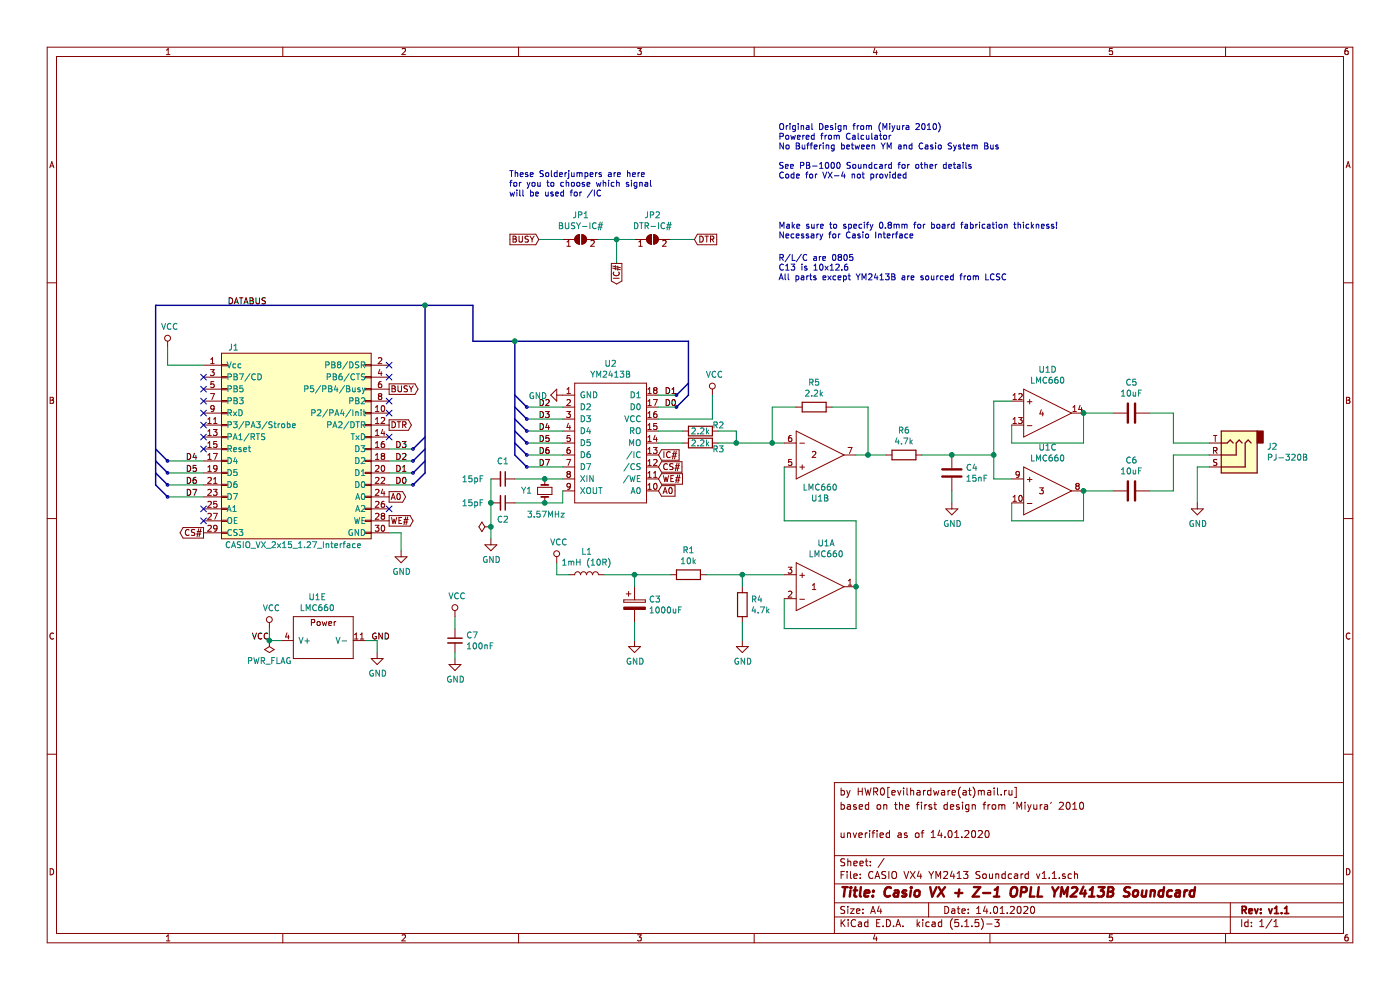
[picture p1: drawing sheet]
EESchema Schematic File Version 4
EELAYER 30 0
EELAYER END
$Descr A4 11693 8268
encoding utf-8
Sheet 1 1
Title "Casio VX + Z-1 OPLL YM2413B Soundcard"
Date "14.01.2020"
Rev "v1.1"
Comp ""
Comment1 "unverified as of 14.01.2020"
Comment2 ""
Comment3 "based on the first design from 'Miyura' 2010"
Comment4 "by HWR0[evilhardware(at)mail.ru]"
$EndDescr
$Comp
L hwreverse:YM2413B U2
U 1 1
P 5100 3900
F 0 "U2" H 5100 4765 50  0000 C CNN
F 1 "YM2413B" H 5100 4674 50  0000 C CNN
F 2 "Package_DIP:DIP-18_W7.62mm" H 5100 3450 50  0001 C CNN
F 3 "" H 5100 3900 50  0001 C CNN
	1    5100 3900
	1    0    0    -1  
$EndComp
$Comp
L Device:L L1
U 1 1
P 4900 4800
F 0 "L1" V 5090 4800 50  0000 C CNN
F 1 "1mH (10R)" V 4999 4800 50  0000 C CNN
F 2 "Inductor_SMD:L_0805_2012Metric_Pad1.15x1.40mm_HandSolder" H 4900 4800 50  0001 C CNN
F 3 "~" H 4900 4800 50  0001 C CNN
	1    4900 4800
	0    -1   -1   0   
$EndComp
$Comp
L Device:R R4
U 1 1
P 6200 5050
F 0 "R4" H 6270 5096 50  0000 L CNN
F 1 "4.7k" H 6270 5005 50  0000 L CNN
F 2 "Resistor_SMD:R_0805_2012Metric_Pad1.15x1.40mm_HandSolder" V 6130 5050 50  0001 C CNN
F 3 "~" H 6200 5050 50  0001 C CNN
	1    6200 5050
	1    0    0    -1  
$EndComp
$Comp
L Device:R R1
U 1 1
P 5750 4800
F 0 "R1" V 5543 4800 50  0000 C CNN
F 1 "10k" V 5634 4800 50  0000 C CNN
F 2 "Resistor_SMD:R_0805_2012Metric_Pad1.15x1.40mm_HandSolder" V 5680 4800 50  0001 C CNN
F 3 "~" H 5750 4800 50  0001 C CNN
	1    5750 4800
	0    1    1    0   
$EndComp
$Comp
L Device:R R2
U 1 1
P 5850 3600
F 0 "R2" V 5800 3750 50  0000 C CNN
F 1 "2.2k" V 5850 3600 50  0000 C CNN
F 2 "Resistor_SMD:R_0805_2012Metric_Pad1.15x1.40mm_HandSolder" V 5780 3600 50  0001 C CNN
F 3 "~" H 5850 3600 50  0001 C CNN
	1    5850 3600
	0    1    1    0   
$EndComp
$Comp
L Device:R R3
U 1 1
P 5850 3700
F 0 "R3" V 5900 3850 50  0000 C CNN
F 1 "2.2k" V 5850 3700 50  0000 C CNN
F 2 "Resistor_SMD:R_0805_2012Metric_Pad1.15x1.40mm_HandSolder" V 5780 3700 50  0001 C CNN
F 3 "~" H 5850 3700 50  0001 C CNN
	1    5850 3700
	0    1    1    0   
$EndComp
$Comp
L Device:R R5
U 1 1
P 6800 3400
F 0 "R5" V 6593 3400 50  0000 C CNN
F 1 "2.2k" V 6684 3400 50  0000 C CNN
F 2 "Resistor_SMD:R_0805_2012Metric_Pad1.15x1.40mm_HandSolder" V 6730 3400 50  0001 C CNN
F 3 "~" H 6800 3400 50  0001 C CNN
	1    6800 3400
	0    1    1    0   
$EndComp
$Comp
L Device:R R6
U 1 1
P 7550 3800
F 0 "R6" V 7343 3800 50  0000 C CNN
F 1 "4.7k" V 7434 3800 50  0000 C CNN
F 2 "Resistor_SMD:R_0805_2012Metric_Pad1.15x1.40mm_HandSolder" V 7480 3800 50  0001 C CNN
F 3 "~" H 7550 3800 50  0001 C CNN
	1    7550 3800
	0    1    1    0   
$EndComp
$Comp
L Device:C C6
U 1 1
P 9450 4100
F 0 "C6" V 9702 4100 50  0000 C CNN
F 1 "10uF" V 9611 4100 50  0000 C CNN
F 2 "Capacitor_SMD:C_0805_2012Metric_Pad1.15x1.40mm_HandSolder" H 9488 3950 50  0001 C CNN
F 3 "~" H 9450 4100 50  0001 C CNN
	1    9450 4100
	0    -1   -1   0   
$EndComp
$Comp
L Device:C C4
U 1 1
P 7950 3950
F 0 "C4" H 8065 3996 50  0000 L CNN
F 1 "15nF" H 8065 3905 50  0000 L CNN
F 2 "Capacitor_SMD:C_0805_2012Metric_Pad1.15x1.40mm_HandSolder" H 7988 3800 50  0001 C CNN
F 3 "~" H 7950 3950 50  0001 C CNN
	1    7950 3950
	1    0    0    -1  
$EndComp
$Comp
L Device:C C5
U 1 1
P 9450 3450
F 0 "C5" V 9702 3450 50  0000 C CNN
F 1 "10uF" V 9611 3450 50  0000 C CNN
F 2 "Capacitor_SMD:C_0805_2012Metric_Pad1.15x1.40mm_HandSolder" H 9488 3300 50  0001 C CNN
F 3 "~" H 9450 3450 50  0001 C CNN
	1    9450 3450
	0    -1   -1   0   
$EndComp
$Comp
L Connector:AudioJack3 J2
U 1 1
P 10300 3800
F 0 "J2" H 10020 3733 50  0000 R CNN
F 1 "PJ-320B" H 10020 3824 50  0000 R CNN
F 2 "hwreverse:BOOMELE_PJ-320B" H 10300 3800 50  0001 C CNN
F 3 "~" H 10300 3800 50  0001 C CNN
	1    10300 3800
	-1   0    0    1   
$EndComp
$Comp
L Device:CP C3
U 1 1
P 5300 5050
F 0 "C3" H 5418 5096 50  0000 L CNN
F 1 "1000uF" H 5418 5005 50  0000 L CNN
F 2 "Capacitor_SMD:CP_Elec_10x12.6" H 5338 4900 50  0001 C CNN
F 3 "~" H 5300 5050 50  0001 C CNN
	1    5300 5050
	1    0    0    -1  
$EndComp
$Comp
L hwreverse:LMC660 U1
U 2 1
P 6650 3900
F 0 "U1" H 6850 4165 50  0000 C CNN
F 1 "LMC660" H 6850 4074 50  0000 C CNN
F 2 "hwreverse:SOIC127P600X175-14N" H 6900 3600 50  0001 C CNN
F 3 "" H 6900 3600 50  0001 C CNN
	2    6650 3900
	1    0    0    1   
$EndComp
Wire Wire Line
	5500 3700 5700 3700
Wire Wire Line
	5500 3600 5700 3600
Wire Wire Line
	6000 3600 6150 3600
Wire Wire Line
	6150 3600 6150 3700
Wire Wire Line
	6150 3700 6000 3700
Wire Wire Line
	6150 3700 6450 3700
Connection ~ 6150 3700
Wire Wire Line
	6450 3700 6450 3400
Wire Wire Line
	6450 3400 6650 3400
Connection ~ 6450 3700
Wire Wire Line
	6450 3700 6550 3700
Wire Wire Line
	6950 3400 7250 3400
Wire Wire Line
	7250 3400 7250 3800
Wire Wire Line
	7250 3800 7150 3800
$Comp
L hwreverse:LMC660 U1
U 3 1
P 8550 4000
F 0 "U1" H 8750 4265 50  0000 C CNN
F 1 "LMC660" H 8750 4174 50  0000 C CNN
F 2 "hwreverse:SOIC127P600X175-14N" H 8800 3700 50  0001 C CNN
F 3 "" H 8800 3700 50  0001 C CNN
	3    8550 4000
	1    0    0    -1  
$EndComp
Wire Wire Line
	6550 5000 6550 5250
Wire Wire Line
	6550 5250 7150 5250
Wire Wire Line
	7150 4350 6550 4350
Wire Wire Line
	6550 4350 6550 3900
Wire Wire Line
	5600 4800 5300 4800
Wire Wire Line
	5300 4900 5300 4800
Connection ~ 5300 4800
Wire Wire Line
	5300 4800 5050 4800
Wire Wire Line
	6200 4900 6200 4800
Wire Wire Line
	6200 4800 5900 4800
Wire Wire Line
	6200 5200 6200 5350
$Comp
L Device:Crystal_Small Y1
U 1 1
P 4550 4100
F 0 "Y1" V 4550 4300 50  0000 R CNN
F 1 "3.57MHz" V 4350 4250 50  0000 R CNN
F 2 "Crystal:Crystal_SMD_HC49-SD_HandSoldering" H 4550 4100 50  0001 C CNN
F 3 "~" H 4550 4100 50  0001 C CNN
	1    4550 4100
	0    -1   -1   0   
$EndComp
$Comp
L Device:C_Small C1
U 1 1
P 4200 4000
F 0 "C1" V 4050 4000 50  0000 C CNN
F 1 "15pF" V 4200 3750 50  0000 C CNN
F 2 "Capacitor_SMD:C_0805_2012Metric_Pad1.15x1.40mm_HandSolder" H 4200 4000 50  0001 C CNN
F 3 "~" H 4200 4000 50  0001 C CNN
	1    4200 4000
	0    1    1    0   
$EndComp
$Comp
L Device:C_Small C2
U 1 1
P 4200 4200
F 0 "C2" V 4337 4200 50  0000 C CNN
F 1 "15pF" V 4200 3950 50  0000 C CNN
F 2 "Capacitor_SMD:C_0805_2012Metric_Pad1.15x1.40mm_HandSolder" H 4200 4200 50  0001 C CNN
F 3 "~" H 4200 4200 50  0001 C CNN
	1    4200 4200
	0    1    1    0   
$EndComp
Wire Wire Line
	4700 4000 4550 4000
Connection ~ 4550 4000
Wire Wire Line
	4550 4000 4300 4000
Wire Wire Line
	4300 4200 4550 4200
Wire Wire Line
	4550 4200 4700 4200
Wire Wire Line
	4700 4200 4700 4100
Connection ~ 4550 4200
Wire Wire Line
	4100 4000 4100 4200
Connection ~ 4100 4200
Wire Wire Line
	4100 4200 4100 4400
Wire Wire Line
	4650 4700 4650 4800
Wire Wire Line
	4650 4800 4750 4800
Wire Wire Line
	7250 3800 7400 3800
Connection ~ 7250 3800
Wire Wire Line
	7700 3800 7950 3800
Wire Wire Line
	7950 4100 7950 4200
Wire Wire Line
	7950 3800 8300 3800
Connection ~ 7950 3800
$Comp
L hwreverse:LMC660 U1
U 4 1
P 8550 3350
F 0 "U1" H 8750 3615 50  0000 C CNN
F 1 "LMC660" H 8750 3524 50  0000 C CNN
F 2 "hwreverse:SOIC127P600X175-14N" H 8800 3050 50  0001 C CNN
F 3 "" H 8800 3050 50  0001 C CNN
	4    8550 3350
	1    0    0    -1  
$EndComp
$Comp
L hwreverse:LMC660 U1
U 5 1
P 2450 5250
F 0 "U1" H 2650 5515 50  0000 C CNN
F 1 "LMC660" H 2650 5424 50  0000 C CNN
F 2 "hwreverse:SOIC127P600X175-14N" H 2700 4950 50  0001 C CNN
F 3 "" H 2700 4950 50  0001 C CNN
	5    2450 5250
	1    0    0    -1  
$EndComp
$Comp
L hwreverse:LMC660 U1
U 1 1
P 6650 4800
F 0 "U1" H 6900 5065 50  0000 C CNN
F 1 "LMC660" H 6900 4974 50  0000 C CNN
F 2 "hwreverse:SOIC127P600X175-14N" H 6900 4500 50  0001 C CNN
F 3 "" H 6900 4500 50  0001 C CNN
	1    6650 4800
	1    0    0    -1  
$EndComp
Wire Wire Line
	8450 4000 8300 4000
Wire Wire Line
	8300 4000 8300 3800
Wire Wire Line
	8300 3800 8300 3350
Wire Wire Line
	8300 3350 8450 3350
Connection ~ 8300 3800
Wire Wire Line
	8450 3550 8450 3700
Wire Wire Line
	8450 3700 9050 3700
Wire Wire Line
	9050 3700 9050 3450
Wire Wire Line
	8450 4200 8450 4350
Wire Wire Line
	8450 4350 9050 4350
Wire Wire Line
	9050 4350 9050 4100
Wire Wire Line
	9050 3450 9300 3450
Connection ~ 9050 3450
Wire Wire Line
	2350 5350 2250 5350
Wire Wire Line
	2250 5350 2250 5250
$Comp
L power:GND #PWR011
U 1 1
P 7950 4200
F 0 "#PWR011" H 7950 3950 50  0001 C CNN
F 1 "GND" H 7955 4027 50  0000 C CNN
F 2 "" H 7950 4200 50  0001 C CNN
F 3 "" H 7950 4200 50  0001 C CNN
	1    7950 4200
	1    0    0    -1  
$EndComp
$Comp
L power:GND #PWR010
U 1 1
P 6200 5350
F 0 "#PWR010" H 6200 5100 50  0001 C CNN
F 1 "GND" H 6205 5177 50  0000 C CNN
F 2 "" H 6200 5350 50  0001 C CNN
F 3 "" H 6200 5350 50  0001 C CNN
	1    6200 5350
	1    0    0    -1  
$EndComp
$Comp
L power:GND #PWR03
U 1 1
P 3150 5450
F 0 "#PWR03" H 3150 5200 50  0001 C CNN
F 1 "GND" H 3155 5277 50  0000 C CNN
F 2 "" H 3150 5450 50  0001 C CNN
F 3 "" H 3150 5450 50  0001 C CNN
	1    3150 5450
	1    0    0    -1  
$EndComp
Wire Wire Line
	3050 5350 3150 5350
Wire Wire Line
	3150 5350 3150 5450
Wire Wire Line
	10100 3800 9800 3800
Wire Wire Line
	9800 3800 9800 4100
Wire Wire Line
	9800 4100 9600 4100
Wire Wire Line
	9600 3450 9800 3450
Wire Wire Line
	9800 3450 9800 3700
Wire Wire Line
	9800 3700 10100 3700
Wire Wire Line
	10100 3900 10000 3900
Wire Wire Line
	10000 3900 10000 4200
$Comp
L power:GND #PWR012
U 1 1
P 10000 4200
F 0 "#PWR012" H 10000 3950 50  0001 C CNN
F 1 "GND" H 10005 4027 50  0000 C CNN
F 2 "" H 10000 4200 50  0001 C CNN
F 3 "" H 10000 4200 50  0001 C CNN
	1    10000 4200
	1    0    0    -1  
$EndComp
$Comp
L power:GND #PWR07
U 1 1
P 4700 3300
F 0 "#PWR07" H 4700 3050 50  0001 C CNN
F 1 "GND" V 4705 3172 50  0000 R CNN
F 2 "" H 4700 3300 50  0001 C CNN
F 3 "" H 4700 3300 50  0001 C CNN
	1    4700 3300
	0    1    1    0   
$EndComp
$Comp
L power:VCC #PWR02
U 1 1
P 2250 5250
F 0 "#PWR02" H 2250 5100 50  0001 C CNN
F 1 "VCC" H 2267 5423 50  0000 C CNN
F 2 "" H 2250 5250 50  0001 C CNN
F 3 "" H 2250 5250 50  0001 C CNN
	1    2250 5250
	1    0    0    -1  
$EndComp
$Comp
L power:VCC #PWR06
U 1 1
P 4650 4700
F 0 "#PWR06" H 4650 4550 50  0001 C CNN
F 1 "VCC" H 4667 4873 50  0000 C CNN
F 2 "" H 4650 4700 50  0001 C CNN
F 3 "" H 4650 4700 50  0001 C CNN
	1    4650 4700
	1    0    0    -1  
$EndComp
$Comp
L power:VCC #PWR09
U 1 1
P 5950 3300
F 0 "#PWR09" H 5950 3150 50  0001 C CNN
F 1 "VCC" H 5967 3473 50  0000 C CNN
F 2 "" H 5950 3300 50  0001 C CNN
F 3 "" H 5950 3300 50  0001 C CNN
	1    5950 3300
	1    0    0    -1  
$EndComp
Wire Wire Line
	5500 3400 5650 3400
Wire Wire Line
	6200 4800 6550 4800
Connection ~ 6200 4800
Wire Wire Line
	5500 3300 5650 3300
Entry Bus Bus
	5650 3400 5750 3300
Entry Bus Bus
	5650 3300 5750 3200
Entry Bus Bus
	4400 3400 4300 3300
Wire Wire Line
	4400 3400 4700 3400
Wire Wire Line
	4400 3500 4700 3500
Wire Wire Line
	4400 3600 4700 3600
Wire Wire Line
	4400 3700 4700 3700
Wire Wire Line
	4400 3800 4700 3800
Wire Wire Line
	4400 3900 4700 3900
Entry Bus Bus
	4400 3500 4300 3400
Entry Bus Bus
	4400 3600 4300 3500
Entry Bus Bus
	4400 3700 4300 3600
Entry Bus Bus
	4400 3800 4300 3700
Entry Bus Bus
	4400 3900 4300 3800
Wire Bus Line
	4300 2850 5750 2850
$Comp
L power:GND #PWR05
U 1 1
P 4100 4500
F 0 "#PWR05" H 4100 4250 50  0001 C CNN
F 1 "GND" H 4105 4327 50  0000 C CNN
F 2 "" H 4100 4500 50  0001 C CNN
F 3 "" H 4100 4500 50  0001 C CNN
	1    4100 4500
	1    0    0    -1  
$EndComp
Text GLabel 5500 3800 2    50   Input ~ 0
IC#
Text GLabel 5500 3900 2    50   Input ~ 0
CS#
Text GLabel 5500 4000 2    50   Input ~ 0
WE#
Text GLabel 5500 4100 2    50   Input ~ 0
A0
Text Label 4600 3400 2    50   ~ 0
D2
Text Label 4600 3500 2    50   ~ 0
D3
Text Label 4600 3600 2    50   ~ 0
D4
Text Label 4600 3700 2    50   ~ 0
D5
Text Label 4600 3800 2    50   ~ 0
D6
Text Label 4600 3900 2    50   ~ 0
D7
Text Label 5550 3400 0    50   ~ 0
D0
Text Label 5550 3300 0    50   ~ 0
D1
Wire Wire Line
	9050 4100 9300 4100
Wire Wire Line
	5300 5200 5300 5350
$Comp
L power:GND #PWR0101
U 1 1
P 5300 5350
F 0 "#PWR0101" H 5300 5100 50  0001 C CNN
F 1 "GND" H 5305 5177 50  0000 C CNN
F 2 "" H 5300 5350 50  0001 C CNN
F 3 "" H 5300 5350 50  0001 C CNN
	1    5300 5350
	1    0    0    -1  
$EndComp
Wire Wire Line
	5500 3500 5950 3500
Wire Wire Line
	5950 3500 5950 3300
Text Label 3100 5350 0    50   ~ 0
GND
Text Label 2250 5350 2    50   ~ 0
VCC
$Comp
L power:PWR_FLAG #FLG0101
U 1 1
P 2250 5350
F 0 "#FLG0101" H 2250 5425 50  0001 C CNN
F 1 "PWR_FLAG" H 2250 5523 50  0000 C CNN
F 2 "" H 2250 5350 50  0001 C CNN
F 3 "~" H 2250 5350 50  0001 C CNN
	1    2250 5350
	-1   0    0    1   
$EndComp
Connection ~ 2250 5350
$Comp
L power:PWR_FLAG #FLG0102
U 1 1
P 4100 4400
F 0 "#FLG0102" H 4100 4475 50  0001 C CNN
F 1 "PWR_FLAG" V 4100 4527 50  0001 L CNN
F 2 "" H 4100 4400 50  0001 C CNN
F 3 "~" H 4100 4400 50  0001 C CNN
	1    4100 4400
	0    -1   -1   0   
$EndComp
Connection ~ 4100 4400
Wire Wire Line
	4100 4400 4100 4500
Wire Wire Line
	7150 4350 7150 4900
Connection ~ 7150 4900
Wire Wire Line
	7150 4900 7150 5250
Connection ~ 9050 4100
$Comp
L Device:C_Small C7
U 1 1
P 3800 5350
F 0 "C7" H 3892 5396 50  0000 L CNN
F 1 "100nF" H 3892 5305 50  0000 L CNN
F 2 "Capacitor_SMD:C_0805_2012Metric_Pad1.15x1.40mm_HandSolder" H 3800 5350 50  0001 C CNN
F 3 "~" H 3800 5350 50  0001 C CNN
	1    3800 5350
	1    0    0    -1  
$EndComp
Wire Wire Line
	3800 5250 3800 5150
Wire Wire Line
	3800 5450 3800 5500
$Comp
L power:GND #PWR013
U 1 1
P 3800 5500
F 0 "#PWR013" H 3800 5250 50  0001 C CNN
F 1 "GND" H 3805 5327 50  0000 C CNN
F 2 "" H 3800 5500 50  0001 C CNN
F 3 "" H 3800 5500 50  0001 C CNN
	1    3800 5500
	1    0    0    -1  
$EndComp
$Comp
L power:VCC #PWR08
U 1 1
P 3800 5150
F 0 "#PWR08" H 3800 5000 50  0001 C CNN
F 1 "VCC" H 3817 5323 50  0000 C CNN
F 2 "" H 3800 5150 50  0001 C CNN
F 3 "" H 3800 5150 50  0001 C CNN
	1    3800 5150
	1    0    0    -1  
$EndComp
$Comp
L hwreverse:CASIO_VX_2x15_1.27_Interface J1
U 1 1
P 1700 3050
F 0 "J1" H 1950 3200 50  0000 C CNN
F 1 "CASIO_VX_2x15_1.27_Interface" H 2450 1550 50  0000 C CNN
F 2 "hwreverse:Connector_Casio_2x15_1.27_SYSBUS" H 1900 2350 50  0001 C CNN
F 3 "" H 1900 2350 50  0001 C CNN
	1    1700 3050
	1    0    0    -1  
$EndComp
Text GLabel 3250 4350 2    50   Output ~ 0
WE#
Text GLabel 3250 4150 2    50   Output ~ 0
A0
Text GLabel 1700 4450 0    50   Output ~ 0
CS#
Wire Wire Line
	1700 3050 1400 3050
Wire Wire Line
	1400 3050 1400 2900
Wire Wire Line
	3250 4450 3350 4450
Wire Wire Line
	3350 4450 3350 4600
$Comp
L power:GND #PWR04
U 1 1
P 3350 4600
F 0 "#PWR04" H 3350 4350 50  0001 C CNN
F 1 "GND" H 3355 4427 50  0000 C CNN
F 2 "" H 3350 4600 50  0001 C CNN
F 3 "" H 3350 4600 50  0001 C CNN
	1    3350 4600
	1    0    0    -1  
$EndComp
$Comp
L power:VCC #PWR01
U 1 1
P 1400 2900
F 0 "#PWR01" H 1400 2750 50  0001 C CNN
F 1 "VCC" H 1417 3073 50  0000 C CNN
F 2 "" H 1400 2900 50  0001 C CNN
F 3 "" H 1400 2900 50  0001 C CNN
	1    1400 2900
	1    0    0    -1  
$EndComp
NoConn ~ 1700 3750
NoConn ~ 1700 3650
NoConn ~ 1700 3550
NoConn ~ 1700 3450
NoConn ~ 1700 3150
NoConn ~ 1700 3350
NoConn ~ 3250 4250
NoConn ~ 1700 4350
NoConn ~ 1700 4250
Wire Wire Line
	1700 3850 1400 3850
Wire Wire Line
	1700 3950 1400 3950
Wire Wire Line
	1700 4050 1400 4050
Wire Wire Line
	1700 4150 1400 4150
Wire Wire Line
	3250 3750 3450 3750
Wire Wire Line
	3250 3850 3450 3850
Wire Wire Line
	3250 3950 3450 3950
Wire Wire Line
	3250 4050 3450 4050
Text GLabel 3250 3250 2    50   Output ~ 0
BUSY
Text GLabel 3250 3550 2    50   Output ~ 0
DTR
Wire Wire Line
	4500 2000 4700 2000
$Comp
L Jumper:SolderJumper_2_Open JP1
U 1 1
P 4850 2000
F 0 "JP1" H 4850 2205 50  0000 C CNN
F 1 "BUSY-IC#" H 4850 2114 50  0000 C CNN
F 2 "Jumper:SolderJumper-2_P1.3mm_Open_RoundedPad1.0x1.5mm" H 4850 2000 50  0001 C CNN
F 3 "~" H 4850 2000 50  0001 C CNN
	1    4850 2000
	1    0    0    -1  
$EndComp
$Comp
L Jumper:SolderJumper_2_Open JP2
U 1 1
P 5450 2000
F 0 "JP2" H 5450 2205 50  0000 C CNN
F 1 "DTR-IC#" H 5450 2114 50  0000 C CNN
F 2 "Jumper:SolderJumper-2_P1.3mm_Open_RoundedPad1.0x1.5mm" H 5450 2000 50  0001 C CNN
F 3 "~" H 5450 2000 50  0001 C CNN
	1    5450 2000
	1    0    0    -1  
$EndComp
Wire Wire Line
	5600 2000 5800 2000
Wire Wire Line
	5000 2000 5150 2000
Wire Wire Line
	5150 2000 5150 2200
Connection ~ 5150 2000
Wire Wire Line
	5150 2000 5300 2000
Text GLabel 5800 2000 2    50   Input ~ 0
DTR
Text GLabel 4500 2000 0    50   Input ~ 0
BUSY
Text GLabel 5150 2200 3    50   Output ~ 0
IC#
Entry Bus Bus
	3450 3750 3550 3650
Entry Bus Bus
	3450 3850 3550 3750
Entry Bus Bus
	3450 3950 3550 3850
Entry Bus Bus
	3450 4050 3550 3950
Entry Bus Bus
	1400 4150 1300 4050
Entry Bus Bus
	1400 4050 1300 3950
Entry Bus Bus
	1400 3950 1300 3850
Entry Bus Bus
	1400 3850 1300 3750
Text Label 1900 2550 0    50   ~ 0
DATABUS
Text Label 1550 3850 0    50   ~ 0
D4
Text Label 1550 3950 0    50   ~ 0
D5
Text Label 1550 4050 0    50   ~ 0
D6
Text Label 1550 4150 0    50   ~ 0
D7
Text Label 3300 3750 0    50   ~ 0
D3
Text Label 3300 3850 0    50   ~ 0
D2
Text Label 3300 3950 0    50   ~ 0
D1
Text Label 3300 4050 0    50   ~ 0
D0
Wire Bus Line
	1300 2550 3550 2550
Wire Bus Line
	3550 2550 3950 2550
Wire Bus Line
	3950 2550 3950 2850
Wire Bus Line
	3950 2850 4300 2850
Connection ~ 3550 2550
Connection ~ 4300 2850
NoConn ~ 3250 3450
NoConn ~ 3250 3350
NoConn ~ 3250 3150
NoConn ~ 3250 3050
NoConn ~ 1700 3250
NoConn ~ 3250 3650
Wire Bus Line
	5750 2850 5750 3300
Wire Bus Line
	1300 2550 1300 4050
Wire Bus Line
	3550 2550 3550 3950
Wire Bus Line
	4300 2850 4300 3800
Text Notes 6500 2000 0    50   ~ 0
Make sure to specify 0.8mm for board fabrication thickness!\nNecessary for Casio Interface
Text Notes 6500 2350 0    50   ~ 0
R/L/C are 0805\nC13 is 10x12.6\nAll parts except YM2413B are sourced from LCSC
Text Notes 6500 1500 0    50   ~ 0
Original Design from (Miyura 2010)\nPowered from Calculator\nNo Buffering between YM and Casio System Bus\n\nSee PB-1000 Soundcard for other details\nCode for VX-4 not provided
Text Notes 4250 1650 0    50   ~ 0
These Solderjumpers are here \nfor you to choose which signal \nwill be used for /IC
$EndSCHEMATC
